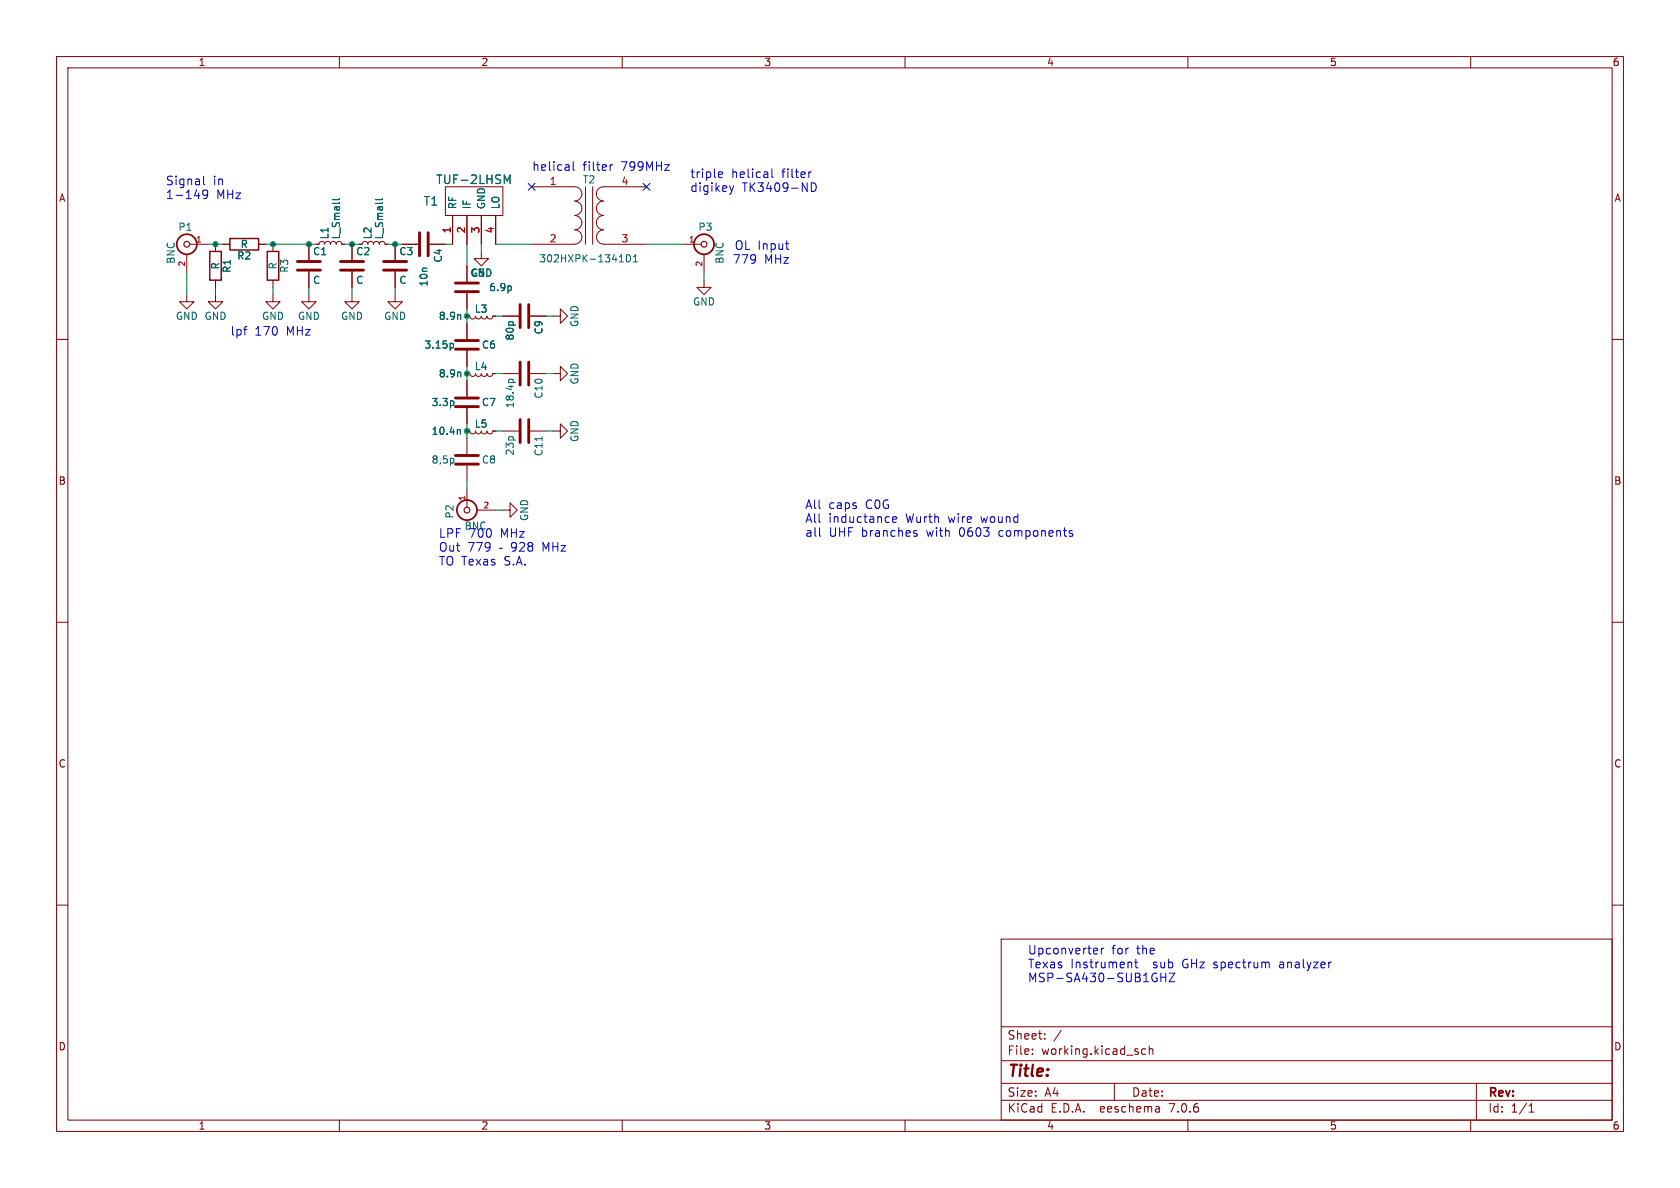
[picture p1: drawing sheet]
(kicad_sch (version 20230121) (generator eeschema)

 (paper "A4")

 (lib_symbols
  (symbol "AS_Upcvt-rescue:BNC" (pin_names (offset 1.016) hide) (in_bom yes) (on_board yes)
   (property "Reference" "P" (at 0.254 3.048 0) (effects (font (size 1.27 1.27))))
   (property "Value" "BNC" (at 2.794 -1.524 90) (effects (font (size 1.27 1.27))))
   (property "Footprint" "" (at 0 0 0) (effects (font (size 1.27 1.27)) hide))
   (property "Datasheet" "" (at 0 0 0) (effects (font (size 1.27 1.27)) hide))
   (symbol "BNC_0_1"
    (circle (center 0 0) (radius 0.508) (stroke (width 0.2032) (type solid)) (fill (type none)))
    (circle (center 0 0) (radius 1.778) (stroke (width 0.3048) (type solid)) (fill (type none))))
   (symbol "BNC_1_1"
    (pin passive line (at -3.81 0 0) (length 3.302) (name "In" (effects (font (size 1.016 1.016)))) (number "1" (effects (font (size 1.016 1.016)))))
    (pin passive line (at 0 -5.08 90) (length 3.302) (name "Ext" (effects (font (size 1.016 1.016)))) (number "2" (effects (font (size 1.016 1.016)))))))
  (symbol "AS_Upcvt-rescue:C" (pin_numbers hide) (pin_names (offset 0.254)) (in_bom yes) (on_board yes)
   (property "Reference" "C" (at 0.635 2.54 0) (effects (font (size 1.27 1.27)) (justify left)))
   (property "Value" "C" (at 0.635 -2.54 0) (effects (font (size 1.27 1.27)) (justify left)))
   (property "Footprint" "" (at 0.9652 -3.81 0) (effects (font (size 1.27 1.27)) hide))
   (property "Datasheet" "" (at 0 0 0) (effects (font (size 1.27 1.27)) hide))
   (symbol "C_0_1"
    (polyline (pts (xy -2.032 -0.762) (xy 2.032 -0.762)) (stroke (width 0.508) (type solid)) (fill (type none)))
    (polyline (pts (xy -2.032 0.762) (xy 2.032 0.762)) (stroke (width 0.508) (type solid)) (fill (type none))))
   (symbol "C_1_1"
    (pin passive line (at 0 3.81 270) (length 2.794) (name "~" (effects (font (size 1.27 1.27)))) (number "1" (effects (font (size 1.27 1.27)))))
    (pin passive line (at 0 -3.81 90) (length 2.794) (name "~" (effects (font (size 1.27 1.27)))) (number "2" (effects (font (size 1.27 1.27)))))))
  (symbol "AS_Upcvt-rescue:GND" (power) (pin_names (offset 0)) (in_bom yes) (on_board yes)
   (property "Reference" "#PWR" (at 0 -6.35 0) (effects (font (size 1.27 1.27)) hide))
   (property "Value" "GND" (at 0 -3.81 0) (effects (font (size 1.27 1.27))))
   (property "Footprint" "" (at 0 0 0) (effects (font (size 1.27 1.27)) hide))
   (property "Datasheet" "" (at 0 0 0) (effects (font (size 1.27 1.27)) hide))
   (symbol "GND_0_1"
    (polyline (pts (xy 0 0) (xy 0 -1.27) (xy 1.27 -1.27) (xy 0 -2.54) (xy -1.27 -1.27) (xy 0 -1.27)) (stroke (width 0) (type solid)) (fill (type none))))
   (symbol "GND_1_1"
    (pin power_in line (at 0 0 270) (length 0) hide (name "GND" (effects (font (size 1.27 1.27)))) (number "1" (effects (font (size 1.27 1.27)))))))
  (symbol "AS_Upcvt-rescue:L_Small" (pin_numbers hide) (pin_names (offset 0.254) hide) (in_bom yes) (on_board yes)
   (property "Reference" "L" (at 0.762 1.016 0) (effects (font (size 1.27 1.27)) (justify left)))
   (property "Value" "L_Small" (at 0.762 -1.016 0) (effects (font (size 1.27 1.27)) (justify left)))
   (property "Footprint" "" (at 0 0 0) (effects (font (size 1.27 1.27)) hide))
   (property "Datasheet" "" (at 0 0 0) (effects (font (size 1.27 1.27)) hide))
   (symbol "L_Small_0_1"
    (arc (start 0 -2.032) (mid 0.5058 -1.524) (end 0 -1.016) (stroke (width 0) (type solid)) (fill (type none)))
    (arc (start 0 -1.016) (mid 0.5058 -0.508) (end 0 0) (stroke (width 0) (type solid)) (fill (type none)))
    (arc (start 0 0) (mid 0.5058 0.508) (end 0 1.016) (stroke (width 0) (type solid)) (fill (type none)))
    (arc (start 0 1.016) (mid 0.5058 1.524) (end 0 2.032) (stroke (width 0) (type solid)) (fill (type none))))
   (symbol "L_Small_1_1"
    (pin passive line (at 0 2.54 270) (length 0.508) (name "~" (effects (font (size 1.27 1.27)))) (number "1" (effects (font (size 1.27 1.27)))))
    (pin passive line (at 0 -2.54 90) (length 0.508) (name "~" (effects (font (size 1.27 1.27)))) (number "2" (effects (font (size 1.27 1.27)))))))
  (symbol "AS_Upcvt-rescue:R" (pin_numbers hide) (pin_names (offset 0)) (in_bom yes) (on_board yes)
   (property "Reference" "R" (at 2.032 0 90) (effects (font (size 1.27 1.27))))
   (property "Value" "R" (at 0 0 90) (effects (font (size 1.27 1.27))))
   (property "Footprint" "" (at -1.778 0 90) (effects (font (size 1.27 1.27)) hide))
   (property "Datasheet" "" (at 0 0 0) (effects (font (size 1.27 1.27)) hide))
   (symbol "R_0_1"
    (rectangle (start -1.016 -2.54) (end 1.016 2.54) (stroke (width 0.254) (type solid)) (fill (type none))))
   (symbol "R_1_1"
    (pin passive line (at 0 3.81 270) (length 1.27) (name "~" (effects (font (size 1.27 1.27)))) (number "1" (effects (font (size 1.27 1.27)))))
    (pin passive line (at 0 -3.81 90) (length 1.27) (name "~" (effects (font (size 1.27 1.27)))) (number "2" (effects (font (size 1.27 1.27)))))))
  (symbol "AS_Upcvt-rescue:TUF-2LHSM" (pin_names (offset 1.016)) (in_bom yes) (on_board yes)
   (property "Reference" "T" (at 0 -11.43 0) (effects (font (size 1.524 1.524))))
   (property "Value" "TUF-2LHSM" (at 0 7.62 0) (effects (font (size 1.524 1.524))))
   (property "Footprint" "" (at 0 0 0) (effects (font (size 1.524 1.524)) hide))
   (property "Datasheet" "" (at 0 0 0) (effects (font (size 1.524 1.524)) hide))
   (symbol "TUF-2LHSM_0_1"
    (rectangle (start 0 3.81) (end 5.08 -6.35) (stroke (width 0) (type solid)) (fill (type none))))
   (symbol "TUF-2LHSM_1_1"
    (pin input line (at -5.08 2.54 0) (length 5.08) (name "RF" (effects (font (size 1.27 1.27)))) (number "1" (effects (font (size 1.27 1.27)))))
    (pin input line (at -5.08 0 0) (length 5.08) (name "IF" (effects (font (size 1.27 1.27)))) (number "2" (effects (font (size 1.27 1.27)))))
    (pin input line (at -5.08 -2.54 0) (length 5.08) (name "GND" (effects (font (size 1.27 1.27)))) (number "3" (effects (font (size 1.27 1.27)))))
    (pin input line (at -5.08 -5.08 0) (length 5.08) (name "LO" (effects (font (size 1.27 1.27)))) (number "4" (effects (font (size 1.27 1.27)))))))
  (symbol "AS_Upcvt-rescue:Transformer_1P_1S" (pin_names (offset 1.016) hide) (in_bom yes) (on_board yes)
   (property "Reference" "T" (at 0 6.35 0) (effects (font (size 1.27 1.27))))
   (property "Value" "Transformer_1P_1S" (at 0 -7.62 0) (effects (font (size 1.27 1.27))))
   (property "Footprint" "" (at 0 0 0) (effects (font (size 1.27 1.27)) hide))
   (property "Datasheet" "" (at 0 0 0) (effects (font (size 1.27 1.27)) hide))
   (symbol "Transformer_1P_1S_0_1"
    (arc (start -2.54 -5.0546) (mid -1.6599 -4.6901) (end -1.27 -3.81) (stroke (width 0) (type solid)) (fill (type none)))
    (arc (start -2.54 -2.5146) (mid -1.6599 -2.1501) (end -1.27 -1.27) (stroke (width 0) (type solid)) (fill (type none)))
    (arc (start -2.54 0.0254) (mid -1.6599 0.3899) (end -1.27 1.27) (stroke (width 0) (type solid)) (fill (type none)))
    (arc (start -2.54 2.5654) (mid -1.6599 2.9299) (end -1.27 3.81) (stroke (width 0) (type solid)) (fill (type none)))
    (arc (start -1.27 -3.81) (mid -1.642 -2.912) (end -2.54 -2.54) (stroke (width 0) (type solid)) (fill (type none)))
    (arc (start -1.27 -1.27) (mid -1.642 -0.372) (end -2.54 0) (stroke (width 0) (type solid)) (fill (type none)))
    (arc (start -1.27 1.27) (mid -1.642 2.168) (end -2.54 2.54) (stroke (width 0) (type solid)) (fill (type none)))
    (arc (start -1.27 3.81) (mid -1.642 4.708) (end -2.54 5.08) (stroke (width 0) (type solid)) (fill (type none)))
    (polyline (pts (xy -0.635 5.08) (xy -0.635 -5.08)) (stroke (width 0) (type solid)) (fill (type none)))
    (polyline (pts (xy 0.635 -5.08) (xy 0.635 5.08)) (stroke (width 0) (type solid)) (fill (type none)))
    (arc (start 1.2954 -1.27) (mid 1.6599 -2.1501) (end 2.54 -2.5146) (stroke (width 0) (type solid)) (fill (type none)))
    (arc (start 1.2954 1.27) (mid 1.6599 0.3899) (end 2.54 0.0254) (stroke (width 0) (type solid)) (fill (type none)))
    (arc (start 1.2954 3.81) (mid 1.6599 2.9299) (end 2.54 2.5654) (stroke (width 0) (type solid)) (fill (type none)))
    (arc (start 1.3208 -3.81) (mid 1.6853 -4.6901) (end 2.5654 -5.0546) (stroke (width 0) (type solid)) (fill (type none)))
    (arc (start 2.54 0) (mid 1.642 -0.372) (end 1.2954 -1.27) (stroke (width 0) (type solid)) (fill (type none)))
    (arc (start 2.54 2.54) (mid 1.642 2.168) (end 1.2954 1.27) (stroke (width 0) (type solid)) (fill (type none)))
    (arc (start 2.54 5.08) (mid 1.642 4.708) (end 1.2954 3.81) (stroke (width 0) (type solid)) (fill (type none)))
    (arc (start 2.5654 -2.54) (mid 1.6674 -2.912) (end 1.3208 -3.81) (stroke (width 0) (type solid)) (fill (type none))))
   (symbol "Transformer_1P_1S_1_1"
    (pin passive line (at -10.16 5.08 0) (length 7.62) (name "AA" (effects (font (size 1.27 1.27)))) (number "1" (effects (font (size 1.27 1.27)))))
    (pin passive line (at -10.16 -5.08 0) (length 7.62) (name "AB" (effects (font (size 1.27 1.27)))) (number "2" (effects (font (size 1.27 1.27)))))
    (pin passive line (at 10.16 -5.08 180) (length 7.62) (name "SA" (effects (font (size 1.27 1.27)))) (number "3" (effects (font (size 1.27 1.27)))))
    (pin passive line (at 10.16 5.08 180) (length 7.62) (name "SB" (effects (font (size 1.27 1.27)))) (number "4" (effects (font (size 1.27 1.27))))))))

 (junction (at 82.55 55.88) (diameter 0) (color 0 0 0 0))
 (junction (at 54.61 43.18) (diameter 0) (color 0 0 0 0))
 (junction (at 48.26 43.18) (diameter 0) (color 0 0 0 0))
 (junction (at 62.23 43.18) (diameter 0) (color 0 0 0 0))
 (junction (at 82.55 76.2) (diameter 0) (color 0 0 0 0))
 (junction (at 69.85 43.18) (diameter 0) (color 0 0 0 0))
 (junction (at 82.55 66.04) (diameter 0) (color 0 0 0 0))
 (junction (at 38.1 43.18) (diameter 0) (color 0 0 0 0))

 (no_connect (at 114.3 33.02))
 (no_connect (at 93.98 33.02))

 (wire (pts (xy 69.85 50.8) (xy 69.85 52.07)) (stroke (width 0) (type default)))
 (wire (pts (xy 87.63 55.88) (xy 88.9 55.88)) (stroke (width 0) (type default)))
 (wire (pts (xy 48.26 50.8) (xy 48.26 52.07)) (stroke (width 0) (type default)))
 (wire (pts (xy 124.46 48.26) (xy 124.46 49.53)) (stroke (width 0) (type default)))
 (wire (pts (xy 54.61 50.8) (xy 54.61 52.07)) (stroke (width 0) (type default)))
 (wire (pts (xy 48.26 43.18) (xy 54.61 43.18)) (stroke (width 0) (type default)))
 (wire (pts (xy 54.61 43.18) (xy 55.88 43.18)) (stroke (width 0) (type default)))
 (wire (pts (xy 82.55 54.61) (xy 82.55 55.88)) (stroke (width 0) (type default)))
 (wire (pts (xy 62.23 43.18) (xy 63.5 43.18)) (stroke (width 0) (type default)))
 (wire (pts (xy 87.63 76.2) (xy 88.9 76.2)) (stroke (width 0) (type default)))
 (wire (pts (xy 36.83 43.18) (xy 38.1 43.18)) (stroke (width 0) (type default)))
 (wire (pts (xy 114.3 43.18) (xy 120.65 43.18)) (stroke (width 0) (type default)))
 (wire (pts (xy 82.55 66.04) (xy 82.55 67.31)) (stroke (width 0) (type default)))
 (wire (pts (xy 82.55 76.2) (xy 82.55 77.47)) (stroke (width 0) (type default)))
 (wire (pts (xy 78.74 43.18) (xy 80.01 43.18)) (stroke (width 0) (type default)))
 (wire (pts (xy 46.99 43.18) (xy 48.26 43.18)) (stroke (width 0) (type default)))
 (wire (pts (xy 82.55 74.93) (xy 82.55 76.2)) (stroke (width 0) (type default)))
 (wire (pts (xy 60.96 43.18) (xy 62.23 43.18)) (stroke (width 0) (type default)))
 (wire (pts (xy 62.23 50.8) (xy 62.23 52.07)) (stroke (width 0) (type default)))
 (wire (pts (xy 82.55 55.88) (xy 82.55 57.15)) (stroke (width 0) (type default)))
 (wire (pts (xy 38.1 50.8) (xy 38.1 52.07)) (stroke (width 0) (type default)))
 (wire (pts (xy 88.9 90.17) (xy 87.63 90.17)) (stroke (width 0) (type default)))
 (wire (pts (xy 69.85 43.18) (xy 71.12 43.18)) (stroke (width 0) (type default)))
 (wire (pts (xy 96.52 76.2) (xy 97.79 76.2)) (stroke (width 0) (type default)))
 (wire (pts (xy 82.55 43.18) (xy 82.55 46.99)) (stroke (width 0) (type default)))
 (wire (pts (xy 87.63 66.04) (xy 88.9 66.04)) (stroke (width 0) (type default)))
 (wire (pts (xy 93.98 43.18) (xy 87.63 43.18)) (stroke (width 0) (type default)))
 (wire (pts (xy 85.09 43.18) (xy 85.09 44.45)) (stroke (width 0) (type default)))
 (wire (pts (xy 96.52 66.04) (xy 97.79 66.04)) (stroke (width 0) (type default)))
 (wire (pts (xy 82.55 64.77) (xy 82.55 66.04)) (stroke (width 0) (type default)))
 (wire (pts (xy 68.58 43.18) (xy 69.85 43.18)) (stroke (width 0) (type default)))
 (wire (pts (xy 38.1 43.18) (xy 39.37 43.18)) (stroke (width 0) (type default)))
 (wire (pts (xy 96.52 55.88) (xy 97.79 55.88)) (stroke (width 0) (type default)))
 (wire (pts (xy 33.02 48.26) (xy 33.02 52.07)) (stroke (width 0) (type default)))
 (wire (pts (xy 82.55 85.09) (xy 82.55 86.36)) (stroke (width 0) (type default)))

 (text "helical filter 799MHz\n\n" (at 93.98 33.02 0) (effects (font (size 1.524 1.524)) (justify left bottom)))
 (text "triple helical filter\ndigikey TK3409-ND" (at 121.92 34.29 0) (effects (font (size 1.524 1.524)) (justify left bottom)))
 (text "All caps C0G\nAll inductance Wurth wire wound\nall UHF branches with 0603 components" (at 142.24 95.25 0) (effects (font (size 1.524 1.524)) (justify left bottom)))
 (text "OL Input\n779 MHz" (at 139.7 46.99 0) (effects (font (size 1.524 1.524)) (justify right bottom)))
 (text "Upconverter for the\nTexas Instrument  sub GHz spectrum analyzer\nMSP-SA430-SUB1GHZ" (at 181.61 173.99 0) (effects (font (size 1.524 1.524)) (justify left bottom)))
 (text "Signal in \n1-149 MHz" (at 29.21 35.56 0) (effects (font (size 1.524 1.524)) (justify left bottom)))
 (text "LPF 700 MHz\nOut 779 – 928 MHz\nTO Texas S.A." (at 77.47 100.33 0) (effects (font (size 1.524 1.524)) (justify left bottom)))
 (text "lpf 170 MHz" (at 40.64 59.69 0) (effects (font (size 1.524 1.524)) (justify left bottom)))

 (symbol (lib_id "AS_Upcvt-rescue:BNC") (at 33.02 43.18 0) (mirror y) (unit 1) (in_bom yes) (on_board yes) (dnp no)
  (property "Reference" "P1" (at 32.766 40.132 0) (effects (font (size 1.27 1.27))))
  (property "Value" "BNC" (at 30.226 44.704 90) (effects (font (size 1.27 1.27))))
  (property "Footprint" "" (at 33.02 43.18 0) (effects (font (size 1.27 1.27)) hide))
  (property "Datasheet" "" (at 33.02 43.18 0) (effects (font (size 1.27 1.27)) hide)) (pin "1") (pin "2"))

 (symbol (lib_id "AS_Upcvt-rescue:R") (at 38.1 46.99 0) (unit 1) (in_bom yes) (on_board yes) (dnp no)
  (property "Reference" "R1" (at 40.132 46.99 90) (effects (font (size 1.27 1.27))))
  (property "Value" "R" (at 38.1 46.99 90) (effects (font (size 1.27 1.27))))
  (property "Footprint" "" (at 36.322 46.99 90) (effects (font (size 1.27 1.27)) hide))
  (property "Datasheet" "" (at 38.1 46.99 0) (effects (font (size 1.27 1.27)) hide)) (pin "1") (pin "2"))

 (symbol (lib_id "AS_Upcvt-rescue:R") (at 43.18 43.18 270) (unit 1) (in_bom yes) (on_board yes) (dnp no)
  (property "Reference" "R2" (at 43.18 45.212 90) (effects (font (size 1.27 1.27))))
  (property "Value" "R" (at 43.18 43.18 90) (effects (font (size 1.27 1.27))))
  (property "Footprint" "" (at 43.18 41.402 90) (effects (font (size 1.27 1.27)) hide))
  (property "Datasheet" "" (at 43.18 43.18 0) (effects (font (size 1.27 1.27)) hide)) (pin "1") (pin "2"))

 (symbol (lib_id "AS_Upcvt-rescue:R") (at 48.26 46.99 0) (unit 1) (in_bom yes) (on_board yes) (dnp no)
  (property "Reference" "R3" (at 50.292 46.99 90) (effects (font (size 1.27 1.27))))
  (property "Value" "R" (at 48.26 46.99 90) (effects (font (size 1.27 1.27))))
  (property "Footprint" "" (at 46.482 46.99 90) (effects (font (size 1.27 1.27)) hide))
  (property "Datasheet" "" (at 48.26 46.99 0) (effects (font (size 1.27 1.27)) hide)) (pin "1") (pin "2"))

 (symbol (lib_id "AS_Upcvt-rescue:C") (at 54.61 46.99 0) (unit 1) (in_bom yes) (on_board yes) (dnp no)
  (property "Reference" "C1" (at 55.245 44.45 0) (effects (font (size 1.27 1.27)) (justify left)))
  (property "Value" "C" (at 55.245 49.53 0) (effects (font (size 1.27 1.27)) (justify left)))
  (property "Footprint" "" (at 55.5752 50.8 0) (effects (font (size 1.27 1.27)) hide))
  (property "Datasheet" "" (at 54.61 46.99 0) (effects (font (size 1.27 1.27)) hide)) (pin "1") (pin "2"))

 (symbol (lib_id "AS_Upcvt-rescue:C") (at 62.23 46.99 0) (unit 1) (in_bom yes) (on_board yes) (dnp no)
  (property "Reference" "C2" (at 62.865 44.45 0) (effects (font (size 1.27 1.27)) (justify left)))
  (property "Value" "C" (at 62.865 49.53 0) (effects (font (size 1.27 1.27)) (justify left)))
  (property "Footprint" "" (at 63.1952 50.8 0) (effects (font (size 1.27 1.27)) hide))
  (property "Datasheet" "" (at 62.23 46.99 0) (effects (font (size 1.27 1.27)) hide)) (pin "1") (pin "2"))

 (symbol (lib_id "AS_Upcvt-rescue:L_Small") (at 58.42 43.18 90) (unit 1) (in_bom yes) (on_board yes) (dnp no)
  (property "Reference" "L1" (at 57.404 42.418 0) (effects (font (size 1.27 1.27)) (justify left)))
  (property "Value" "L_Small" (at 59.436 42.418 0) (effects (font (size 1.27 1.27)) (justify left)))
  (property "Footprint" "" (at 58.42 43.18 0) (effects (font (size 1.27 1.27)) hide))
  (property "Datasheet" "" (at 58.42 43.18 0) (effects (font (size 1.27 1.27)) hide)) (pin "1") (pin "2"))

 (symbol (lib_id "AS_Upcvt-rescue:C") (at 69.85 46.99 0) (unit 1) (in_bom yes) (on_board yes) (dnp no)
  (property "Reference" "C3" (at 70.485 44.45 0) (effects (font (size 1.27 1.27)) (justify left)))
  (property "Value" "C" (at 70.485 49.53 0) (effects (font (size 1.27 1.27)) (justify left)))
  (property "Footprint" "" (at 70.8152 50.8 0) (effects (font (size 1.27 1.27)) hide))
  (property "Datasheet" "" (at 69.85 46.99 0) (effects (font (size 1.27 1.27)) hide)) (pin "1") (pin "2"))

 (symbol (lib_id "AS_Upcvt-rescue:L_Small") (at 66.04 43.18 90) (unit 1) (in_bom yes) (on_board yes) (dnp no)
  (property "Reference" "L2" (at 65.024 42.418 0) (effects (font (size 1.27 1.27)) (justify left)))
  (property "Value" "L_Small" (at 67.056 42.418 0) (effects (font (size 1.27 1.27)) (justify left)))
  (property "Footprint" "" (at 66.04 43.18 0) (effects (font (size 1.27 1.27)) hide))
  (property "Datasheet" "" (at 66.04 43.18 0) (effects (font (size 1.27 1.27)) hide)) (pin "1") (pin "2"))

 (symbol (lib_id "AS_Upcvt-rescue:TUF-2LHSM") (at 82.55 38.1 90) (unit 1) (in_bom yes) (on_board yes) (dnp no)
  (property "Reference" "T1" (at 76.2 35.56 90) (effects (font (size 1.524 1.524))))
  (property "Value" "TUF-2LHSM" (at 83.82 31.75 90) (effects (font (size 1.524 1.524))))
  (property "Footprint" "" (at 82.55 38.1 0) (effects (font (size 1.524 1.524)) hide))
  (property "Datasheet" "" (at 82.55 38.1 0) (effects (font (size 1.524 1.524)) hide)) (pin "1") (pin "2") (pin "3") (pin "4"))

 (symbol (lib_id "AS_Upcvt-rescue:C") (at 74.93 43.18 270) (unit 1) (in_bom yes) (on_board yes) (dnp no)
  (property "Reference" "C4" (at 77.47 43.815 0) (effects (font (size 1.27 1.27)) (justify left)))
  (property "Value" "10n" (at 74.93 46.99 0) (effects (font (size 1.27 1.27)) (justify left)))
  (property "Footprint" "" (at 71.12 44.1452 0) (effects (font (size 1.27 1.27)) hide))
  (property "Datasheet" "" (at 74.93 43.18 0) (effects (font (size 1.27 1.27)) hide)) (pin "1") (pin "2"))

 (symbol (lib_id "AS_Upcvt-rescue:BNC") (at 82.55 90.17 90) (mirror x) (unit 1) (in_bom yes) (on_board yes) (dnp no)
  (property "Reference" "P2" (at 79.502 90.424 0) (effects (font (size 1.27 1.27))))
  (property "Value" "BNC" (at 84.074 92.964 90) (effects (font (size 1.27 1.27))))
  (property "Footprint" "" (at 82.55 90.17 0) (effects (font (size 1.27 1.27)) hide))
  (property "Datasheet" "" (at 82.55 90.17 0) (effects (font (size 1.27 1.27)) hide)) (pin "1") (pin "2"))

 (symbol (lib_id "AS_Upcvt-rescue:GND") (at 38.1 52.07 0) (unit 1) (in_bom yes) (on_board yes) (dnp no)
  (property "Reference" "#PWR2" (at 38.1 58.42 0) (effects (font (size 1.27 1.27)) hide))
  (property "Value" "GND" (at 38.1 55.88 0) (effects (font (size 1.27 1.27))))
  (property "Footprint" "" (at 38.1 52.07 0) (effects (font (size 1.27 1.27)) hide))
  (property "Datasheet" "" (at 38.1 52.07 0) (effects (font (size 1.27 1.27)) hide)) (pin "1"))

 (symbol (lib_id "AS_Upcvt-rescue:GND") (at 48.26 52.07 0) (unit 1) (in_bom yes) (on_board yes) (dnp no)
  (property "Reference" "#PWR3" (at 48.26 58.42 0) (effects (font (size 1.27 1.27)) hide))
  (property "Value" "GND" (at 48.26 55.88 0) (effects (font (size 1.27 1.27))))
  (property "Footprint" "" (at 48.26 52.07 0) (effects (font (size 1.27 1.27)) hide))
  (property "Datasheet" "" (at 48.26 52.07 0) (effects (font (size 1.27 1.27)) hide)) (pin "1"))

 (symbol (lib_id "AS_Upcvt-rescue:GND") (at 54.61 52.07 0) (unit 1) (in_bom yes) (on_board yes) (dnp no)
  (property "Reference" "#PWR4" (at 54.61 58.42 0) (effects (font (size 1.27 1.27)) hide))
  (property "Value" "GND" (at 54.61 55.88 0) (effects (font (size 1.27 1.27))))
  (property "Footprint" "" (at 54.61 52.07 0) (effects (font (size 1.27 1.27)) hide))
  (property "Datasheet" "" (at 54.61 52.07 0) (effects (font (size 1.27 1.27)) hide)) (pin "1"))

 (symbol (lib_id "AS_Upcvt-rescue:GND") (at 62.23 52.07 0) (unit 1) (in_bom yes) (on_board yes) (dnp no)
  (property "Reference" "#PWR5" (at 62.23 58.42 0) (effects (font (size 1.27 1.27)) hide))
  (property "Value" "GND" (at 62.23 55.88 0) (effects (font (size 1.27 1.27))))
  (property "Footprint" "" (at 62.23 52.07 0) (effects (font (size 1.27 1.27)) hide))
  (property "Datasheet" "" (at 62.23 52.07 0) (effects (font (size 1.27 1.27)) hide)) (pin "1"))

 (symbol (lib_id "AS_Upcvt-rescue:GND") (at 69.85 52.07 0) (unit 1) (in_bom yes) (on_board yes) (dnp no)
  (property "Reference" "#PWR6" (at 69.85 58.42 0) (effects (font (size 1.27 1.27)) hide))
  (property "Value" "GND" (at 69.85 55.88 0) (effects (font (size 1.27 1.27))))
  (property "Footprint" "" (at 69.85 52.07 0) (effects (font (size 1.27 1.27)) hide))
  (property "Datasheet" "" (at 69.85 52.07 0) (effects (font (size 1.27 1.27)) hide)) (pin "1"))

 (symbol (lib_id "AS_Upcvt-rescue:GND") (at 33.02 52.07 0) (unit 1) (in_bom yes) (on_board yes) (dnp no)
  (property "Reference" "#PWR1" (at 33.02 58.42 0) (effects (font (size 1.27 1.27)) hide))
  (property "Value" "GND" (at 33.02 55.88 0) (effects (font (size 1.27 1.27))))
  (property "Footprint" "" (at 33.02 52.07 0) (effects (font (size 1.27 1.27)) hide))
  (property "Datasheet" "" (at 33.02 52.07 0) (effects (font (size 1.27 1.27)) hide)) (pin "1"))

 (symbol (lib_id "AS_Upcvt-rescue:GND") (at 85.09 44.45 0) (unit 1) (in_bom yes) (on_board yes) (dnp no)
  (property "Reference" "#PWR7" (at 85.09 50.8 0) (effects (font (size 1.27 1.27)) hide))
  (property "Value" "GND" (at 85.09 48.26 0) (effects (font (size 1.27 1.27))))
  (property "Footprint" "" (at 85.09 44.45 0) (effects (font (size 1.27 1.27)) hide))
  (property "Datasheet" "" (at 85.09 44.45 0) (effects (font (size 1.27 1.27)) hide)) (pin "1"))

 (symbol (lib_id "AS_Upcvt-rescue:C") (at 82.55 50.8 0) (unit 1) (in_bom yes) (on_board yes) (dnp no)
  (property "Reference" "C5" (at 83.185 48.26 0) (effects (font (size 1.27 1.27)) (justify left)))
  (property "Value" "6.9p" (at 86.36 50.8 0) (effects (font (size 1.27 1.27)) (justify left)))
  (property "Footprint" "" (at 83.5152 54.61 0) (effects (font (size 1.27 1.27)) hide))
  (property "Datasheet" "" (at 82.55 50.8 0) (effects (font (size 1.27 1.27)) hide)) (pin "1") (pin "2"))

 (symbol (lib_id "AS_Upcvt-rescue:L_Small") (at 85.09 55.88 270) (unit 1) (in_bom yes) (on_board yes) (dnp no)
  (property "Reference" "L3" (at 83.82 54.61 90) (effects (font (size 1.27 1.27)) (justify left)))
  (property "Value" "8.9n" (at 77.47 55.88 90) (effects (font (size 1.27 1.27)) (justify left)))
  (property "Footprint" "" (at 85.09 55.88 0) (effects (font (size 1.27 1.27)) hide))
  (property "Datasheet" "" (at 85.09 55.88 0) (effects (font (size 1.27 1.27)) hide)) (pin "1") (pin "2"))

 (symbol (lib_id "AS_Upcvt-rescue:C") (at 92.71 55.88 270) (unit 1) (in_bom yes) (on_board yes) (dnp no)
  (property "Reference" "C9" (at 95.25 56.515 0) (effects (font (size 1.27 1.27)) (justify left)))
  (property "Value" "80p" (at 90.17 56.515 0) (effects (font (size 1.27 1.27)) (justify left)))
  (property "Footprint" "" (at 88.9 56.8452 0) (effects (font (size 1.27 1.27)) hide))
  (property "Datasheet" "" (at 92.71 55.88 0) (effects (font (size 1.27 1.27)) hide)) (pin "1") (pin "2"))

 (symbol (lib_id "AS_Upcvt-rescue:C") (at 82.55 60.96 0) (unit 1) (in_bom yes) (on_board yes) (dnp no)
  (property "Reference" "C6" (at 85.09 60.96 0) (effects (font (size 1.27 1.27)) (justify left)))
  (property "Value" "3.15p" (at 74.93 60.96 0) (effects (font (size 1.27 1.27)) (justify left)))
  (property "Footprint" "" (at 83.5152 64.77 0) (effects (font (size 1.27 1.27)) hide))
  (property "Datasheet" "" (at 82.55 60.96 0) (effects (font (size 1.27 1.27)) hide)) (pin "1") (pin "2"))

 (symbol (lib_id "AS_Upcvt-rescue:L_Small") (at 85.09 66.04 270) (unit 1) (in_bom yes) (on_board yes) (dnp no)
  (property "Reference" "L4" (at 83.82 64.77 90) (effects (font (size 1.27 1.27)) (justify left)))
  (property "Value" "8.9n" (at 77.47 66.04 90) (effects (font (size 1.27 1.27)) (justify left)))
  (property "Footprint" "" (at 85.09 66.04 0) (effects (font (size 1.27 1.27)) hide))
  (property "Datasheet" "" (at 85.09 66.04 0) (effects (font (size 1.27 1.27)) hide)) (pin "1") (pin "2"))

 (symbol (lib_id "AS_Upcvt-rescue:C") (at 92.71 66.04 270) (unit 1) (in_bom yes) (on_board yes) (dnp no)
  (property "Reference" "C10" (at 95.25 66.675 0) (effects (font (size 1.27 1.27)) (justify left)))
  (property "Value" "18.4p" (at 90.17 66.675 0) (effects (font (size 1.27 1.27)) (justify left)))
  (property "Footprint" "" (at 88.9 67.0052 0) (effects (font (size 1.27 1.27)) hide))
  (property "Datasheet" "" (at 92.71 66.04 0) (effects (font (size 1.27 1.27)) hide)) (pin "1") (pin "2"))

 (symbol (lib_id "AS_Upcvt-rescue:C") (at 82.55 71.12 0) (unit 1) (in_bom yes) (on_board yes) (dnp no)
  (property "Reference" "C7" (at 85.09 71.12 0) (effects (font (size 1.27 1.27)) (justify left)))
  (property "Value" "3.3p" (at 76.2 71.12 0) (effects (font (size 1.27 1.27)) (justify left)))
  (property "Footprint" "" (at 83.5152 74.93 0) (effects (font (size 1.27 1.27)) hide))
  (property "Datasheet" "" (at 82.55 71.12 0) (effects (font (size 1.27 1.27)) hide)) (pin "1") (pin "2"))

 (symbol (lib_id "AS_Upcvt-rescue:L_Small") (at 85.09 76.2 270) (unit 1) (in_bom yes) (on_board yes) (dnp no)
  (property "Reference" "L5" (at 83.82 74.93 90) (effects (font (size 1.27 1.27)) (justify left)))
  (property "Value" "10.4n" (at 76.2 76.2 90) (effects (font (size 1.27 1.27)) (justify left)))
  (property "Footprint" "" (at 85.09 76.2 0) (effects (font (size 1.27 1.27)) hide))
  (property "Datasheet" "" (at 85.09 76.2 0) (effects (font (size 1.27 1.27)) hide)) (pin "1") (pin "2"))

 (symbol (lib_id "AS_Upcvt-rescue:C") (at 92.71 76.2 270) (unit 1) (in_bom yes) (on_board yes) (dnp no)
  (property "Reference" "C11" (at 95.25 76.835 0) (effects (font (size 1.27 1.27)) (justify left)))
  (property "Value" "23p" (at 90.17 76.835 0) (effects (font (size 1.27 1.27)) (justify left)))
  (property "Footprint" "" (at 88.9 77.1652 0) (effects (font (size 1.27 1.27)) hide))
  (property "Datasheet" "" (at 92.71 76.2 0) (effects (font (size 1.27 1.27)) hide)) (pin "1") (pin "2"))

 (symbol (lib_id "AS_Upcvt-rescue:C") (at 82.55 81.28 0) (unit 1) (in_bom yes) (on_board yes) (dnp no)
  (property "Reference" "C8" (at 85.09 81.28 0) (effects (font (size 1.27 1.27)) (justify left)))
  (property "Value" "8,5p" (at 76.2 81.28 0) (effects (font (size 1.27 1.27)) (justify left)))
  (property "Footprint" "" (at 83.5152 85.09 0) (effects (font (size 1.27 1.27)) hide))
  (property "Datasheet" "" (at 82.55 81.28 0) (effects (font (size 1.27 1.27)) hide)) (pin "1") (pin "2"))

 (symbol (lib_id "AS_Upcvt-rescue:GND") (at 97.79 55.88 90) (unit 1) (in_bom yes) (on_board yes) (dnp no)
  (property "Reference" "#PWR9" (at 104.14 55.88 0) (effects (font (size 1.27 1.27)) hide))
  (property "Value" "GND" (at 101.6 55.88 0) (effects (font (size 1.27 1.27))))
  (property "Footprint" "" (at 97.79 55.88 0) (effects (font (size 1.27 1.27)) hide))
  (property "Datasheet" "" (at 97.79 55.88 0) (effects (font (size 1.27 1.27)) hide)) (pin "1"))

 (symbol (lib_id "AS_Upcvt-rescue:GND") (at 97.79 66.04 90) (unit 1) (in_bom yes) (on_board yes) (dnp no)
  (property "Reference" "#PWR10" (at 104.14 66.04 0) (effects (font (size 1.27 1.27)) hide))
  (property "Value" "GND" (at 101.6 66.04 0) (effects (font (size 1.27 1.27))))
  (property "Footprint" "" (at 97.79 66.04 0) (effects (font (size 1.27 1.27)) hide))
  (property "Datasheet" "" (at 97.79 66.04 0) (effects (font (size 1.27 1.27)) hide)) (pin "1"))

 (symbol (lib_id "AS_Upcvt-rescue:GND") (at 97.79 76.2 90) (unit 1) (in_bom yes) (on_board yes) (dnp no)
  (property "Reference" "#PWR11" (at 104.14 76.2 0) (effects (font (size 1.27 1.27)) hide))
  (property "Value" "GND" (at 101.6 76.2 0) (effects (font (size 1.27 1.27))))
  (property "Footprint" "" (at 97.79 76.2 0) (effects (font (size 1.27 1.27)) hide))
  (property "Datasheet" "" (at 97.79 76.2 0) (effects (font (size 1.27 1.27)) hide)) (pin "1"))

 (symbol (lib_id "AS_Upcvt-rescue:GND") (at 88.9 90.17 90) (mirror x) (unit 1) (in_bom yes) (on_board yes) (dnp no)
  (property "Reference" "#PWR8" (at 95.25 90.17 0) (effects (font (size 1.27 1.27)) hide))
  (property "Value" "GND" (at 92.71 90.17 0) (effects (font (size 1.27 1.27))))
  (property "Footprint" "" (at 88.9 90.17 0) (effects (font (size 1.27 1.27)) hide))
  (property "Datasheet" "" (at 88.9 90.17 0) (effects (font (size 1.27 1.27)) hide)) (pin "1"))

 (symbol (lib_id "AS_Upcvt-rescue:Transformer_1P_1S") (at 104.14 38.1 0) (unit 1) (in_bom yes) (on_board yes) (dnp no)
  (property "Reference" "T2" (at 104.14 31.75 0) (effects (font (size 1.27 1.27))))
  (property "Value" "302HXPK-1341D1" (at 104.14 45.72 0) (effects (font (size 1.27 1.27))))
  (property "Footprint" "" (at 104.14 38.1 0) (effects (font (size 1.27 1.27)) hide))
  (property "Datasheet" "" (at 104.14 38.1 0) (effects (font (size 1.27 1.27)) hide)) (pin "1") (pin "2") (pin "3") (pin "4"))

 (symbol (lib_id "AS_Upcvt-rescue:BNC") (at 124.46 43.18 0) (unit 1) (in_bom yes) (on_board yes) (dnp no)
  (property "Reference" "P3" (at 124.714 40.132 0) (effects (font (size 1.27 1.27))))
  (property "Value" "BNC" (at 127.254 44.704 90) (effects (font (size 1.27 1.27))))
  (property "Footprint" "" (at 124.46 43.18 0) (effects (font (size 1.27 1.27)) hide))
  (property "Datasheet" "" (at 124.46 43.18 0) (effects (font (size 1.27 1.27)) hide)) (pin "1") (pin "2"))

 (symbol (lib_id "AS_Upcvt-rescue:GND") (at 124.46 49.53 0) (unit 1) (in_bom yes) (on_board yes) (dnp no)
  (property "Reference" "#PWR12" (at 124.46 55.88 0) (effects (font (size 1.27 1.27)) hide))
  (property "Value" "GND" (at 124.46 53.34 0) (effects (font (size 1.27 1.27))))
  (property "Footprint" "" (at 124.46 49.53 0) (effects (font (size 1.27 1.27)) hide))
  (property "Datasheet" "" (at 124.46 49.53 0) (effects (font (size 1.27 1.27)) hide)) (pin "1"))

 (sheet_instances (path "" (page "1"))))
